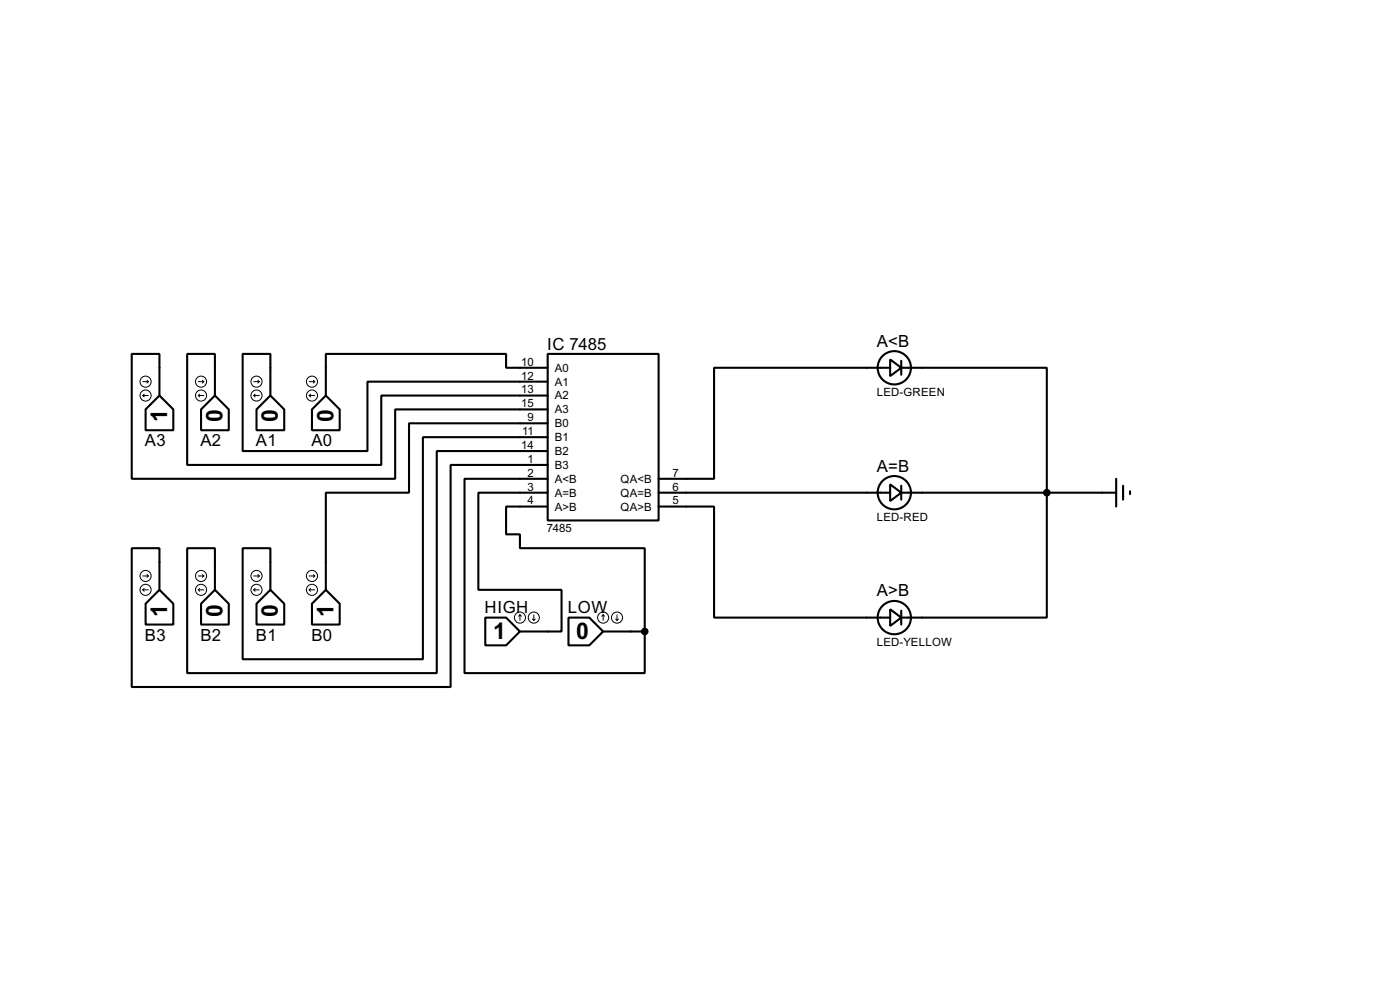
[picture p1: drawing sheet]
<svg xmlns="http://www.w3.org/2000/svg" width="256mm" height="180mm" viewBox="0 0 256 180" stroke-linecap="round" stroke-linejoin="round" font-family="sans-serif">
<g fill="none" stroke="#000" stroke-width=".38">
<path d="M26.7 74.9l2.5-2.5 2.5 2.5v3.8h-5zM29.2 72.4v-7.6h-5.1v22.8h48.3v-12.7h27.9M36.8 74.9l2.6-2.5 2.5 2.5v3.8h-5.1zM39.4 72.4v-7.6h-5.1v20.3h35.5v-12.7h30.5M47 74.9l2.5-2.5 2.6 2.5v3.8h-5.1zM57.1 74.9l2.6-2.5 2.5 2.5v3.8h-5.1zM100.3 64.8h20.3v30.4h-20.3zM100.3 69.8h-33v12.7h-22.9v-17.7h5.1v7.6M100.3 67.3h-7.6v-2.5h-33v7.6M100.3 77.5h-25.4v12.7h-15.2v17.7M163.1 65.8l2 1.5-2 1.5zM163.1 67.3h-32.3v20.3h-10.2"/>
<path d="M165.1 67.3h26.7v45.7h-26.7M165.1 66v2.6M100.3 85.1h-17.8v40.6h-58.4v-25.4h5.1v7.6M100.3 82.5h-20.3v40.7h-45.7v-22.9h5.1v7.6M100.3 80h-22.8v40.6h-33.1v-20.3h5.1v7.6M100.3 90.2h-12.7v17.7h15.3v7.7h-7.7M100.3 87.6h-15.2v35.6h33v-7.6M100.3 92.7h-7.6v5.1h2.5v2.5h22.9v15.3M120.6 92.7h10.2v20.3h32.3M120.6 90.2h42.5M163.1 88.6l2 1.6-2 1.5zM165.1 90.2h39.4"/>
<path d="M165.1 88.9v2.5M204.5 87.6v5.1M205.7 88.9v2.5M207 89.9v.5M26.7 110.5l2.5-2.6 2.5 2.6v3.8h-5zM36.8 110.5l2.6-2.6 2.5 2.6v3.8h-5.1zM47 110.5l2.5-2.6 2.6 2.6v3.8h-5.1zM57.1 110.5l2.6-2.6 2.5 2.6v3.8h-5.1zM88.9 113h3.8l2.5 2.6-2.5 2.5h-3.8zM104.1 113h3.8l2.6 2.6-2.6 2.5h-3.8zM110.5 115.6h7.6M163.1 111.5l2 1.5-2 1.6z"/>
<path d="M165.1 111.8v2.5"/>
<circle cx="163.8" cy="67.3" r="3"/>
<circle cx="163.8" cy="90.2" r="3"/>
<circle cx="163.8" cy="113" r="3"/>
</g>
<g fill="none" stroke="#000" stroke-width=".18">
<path d="M26.2 72.4l.2 .2M26.2 72.4h1M26.2 69.8h1M26.4 72.1l-.2 .3M26.9 69.6l.3 .2M27.2 69.8l-.3 .3M36.3 72.4h1M36.3 69.8h1M36.3 72.4l.3 .2M36.6 72.1l-.3 .3M37.1 69.6l.2 .2M37.3 69.8l-.2 .3"/>
<path d="M46.5 72.4h1M46.5 69.8h1M46.5 72.4l.2 .2M46.7 72.1l-.2 .3M47.2 69.6l.3 .2M47.5 69.8l-.3 .3M56.6 72.4h1.1M56.6 69.8h1.1M56.6 72.4l.3 .2M56.9 72.1l-.3 .3M57.4 69.6l.3 .2M57.7 69.8l-.3 .3"/>
<path d="M26.2 107.9l.2 .3M26.2 107.9h1M26.2 105.4h1M26.4 107.7l-.2 .2M26.9 105.2l.3 .2M27.2 105.4l-.3 .3M36.3 107.9h1M36.3 105.4h1M36.3 107.9l.3 .3M36.6 107.7l-.3 .2M37.1 105.2l.2 .2M37.3 105.4l-.2 .3"/>
<path d="M46.5 107.9h1M46.5 105.4h1M46.5 107.9l.2 .3M46.7 107.7l-.2 .2M47.2 105.2l.3 .2M47.5 105.4l-.3 .3M56.6 107.9h1.1M56.6 105.4h1.1M56.6 107.9l.3 .3M56.9 107.7l-.3 .2M57.4 105.2l.3 .2M57.7 105.4l-.3 .3"/>
<path d="M95.2 112.5l-.2 .3M95.2 112.5l.3 .3M95.2 112.5v1M97.5 113.3l.3 .2M97.8 112.5v1M98 113.3l-.2 .2M110.5 112.5l-.3 .3M110.5 112.5l.2 .3M110.5 112.5v1M112.8 113.3l.2 .2M113 112.5v1M113.3 113.3l-.3 .2"/>
<circle cx="26.7" cy="72.4" r="1.02"/>
<circle cx="26.7" cy="69.9" r="1.02"/>
<circle cx="36.8" cy="72.4" r="1.02"/>
<circle cx="36.8" cy="69.9" r="1.02"/>
<circle cx="47" cy="72.4" r="1.02"/>
<circle cx="47" cy="69.9" r="1.02"/>
<circle cx="57.1" cy="72.4" r="1.02"/>
<circle cx="57.1" cy="69.9" r="1.02"/>
<circle cx="26.7" cy="108" r="1.02"/>
<circle cx="26.7" cy="105.4" r="1.02"/>
<circle cx="36.8" cy="108" r="1.02"/>
<circle cx="36.8" cy="105.4" r="1.02"/>
<circle cx="47" cy="105.4" r="1.02"/>
<circle cx="47" cy="108" r="1.02"/>
<circle cx="57.1" cy="108" r="1.02"/>
<circle cx="57.1" cy="105.4" r="1.02"/>
<circle cx="95.2" cy="113" r="1.02"/>
<circle cx="97.8" cy="113" r="1.02"/>
<circle cx="110.5" cy="113" r="1.02"/>
<circle cx="113" cy="113" r="1.02"/>
</g>
<g fill="#000" stroke="#000" stroke-width=".38">
<circle cx="191.8" cy="90.2" r=".51"/>
<circle cx="118.1" cy="115.6" r=".51"/>
</g>
<g font-size="4.7">
<text x="30.6" y="77.3" transform="rotate(-90 30.6 77.3)">1</text>
<text x="40.8" y="77.3" transform="rotate(-90 40.8 77.3)">0</text>
<text x="50.9" y="77.3" transform="rotate(-90 50.9 77.3)">0</text>
<text x="61.1" y="77.3" transform="rotate(-90 61.1 77.3)">0</text>
<text x="30.6" y="112.9" transform="rotate(-90 30.6 112.9)">1</text>
<text x="40.8" y="112.9" transform="rotate(-90 40.8 112.9)">0</text>
<text x="50.9" y="112.9" transform="rotate(-90 50.9 112.9)">0</text>
<text x="61.1" y="112.9" transform="rotate(-90 61.1 112.9)">1</text>
<text x="90.3" y="117">1</text>
<text x="105.6" y="117">0</text>
</g>
<g font-size="3.4">
<text x="100.2" y="64">IC 7485</text>
<text x="160.6" y="63.5">A&lt;B</text>
<text x="26.6" y="81.7">A3</text>
<text x="36.7" y="81.7">A2</text>
<text x="46.9" y="81.7">A1</text>
<text x="57" y="81.7">A0</text>
<text x="160.6" y="86.3">A=B</text>
<text x="88.8" y="112.2">HIGH</text>
<text x="104" y="112.2">LOW</text>
<text x="160.6" y="109.1">A&gt;B</text>
<text x="26.6" y="117.2">B3</text>
<text x="36.7" y="117.2">B2</text>
<text x="46.9" y="117.2">B1</text>
<text x="57" y="117.2">B0</text>
</g>
<g font-size="2.3">
<text x="95.5" y="66.9">10</text>
<text x="95.5" y="69.5">12</text>
<text x="101.6" y="68">A0</text>
<text x="101.6" y="70.6">A1</text>
<text x="95.5" y="72">13</text>
<text x="95.5" y="74.5">15</text>
<text x="96.6" y="77.1">9</text>
<text x="101.6" y="73.1">A2</text>
<text x="101.6" y="75.6">A3</text>
<text x="160.6" y="72.5">LED-GREEN</text>
<text x="95.5" y="82.2">14</text>
<text x="95.7" y="79.6">11</text>
<text x="101.6" y="78.2">B0</text>
<text x="101.6" y="80.7">B1</text>
<text x="101.6" y="83.3">B2</text>
<text x="96.6" y="84.7">1</text>
<text x="96.6" y="87.2">2</text>
<text x="96.6" y="89.8">3</text>
<text x="101.6" y="85.8">B3</text>
<text x="101.6" y="88.3">A&lt;B</text>
<text x="113.7" y="88.3">QA&lt;B</text>
<text x="123.2" y="87.2">7</text>
<text x="123.2" y="89.8">6</text>
<text x="96.6" y="92.3">4</text>
<text x="101.6" y="90.9">A=B</text>
<text x="101.6" y="93.4">A&gt;B</text>
<text x="113.7" y="90.9">QA=B</text>
<text x="113.7" y="93.4">QA&gt;B</text>
<text x="123.2" y="92.3">5</text>
<text x="160.6" y="95.3">LED-RED</text>
<text x="100.2" y="97.3">7485</text>
<text x="160.6" y="118.2">LED-YELLOW</text>
</g>
</svg>
